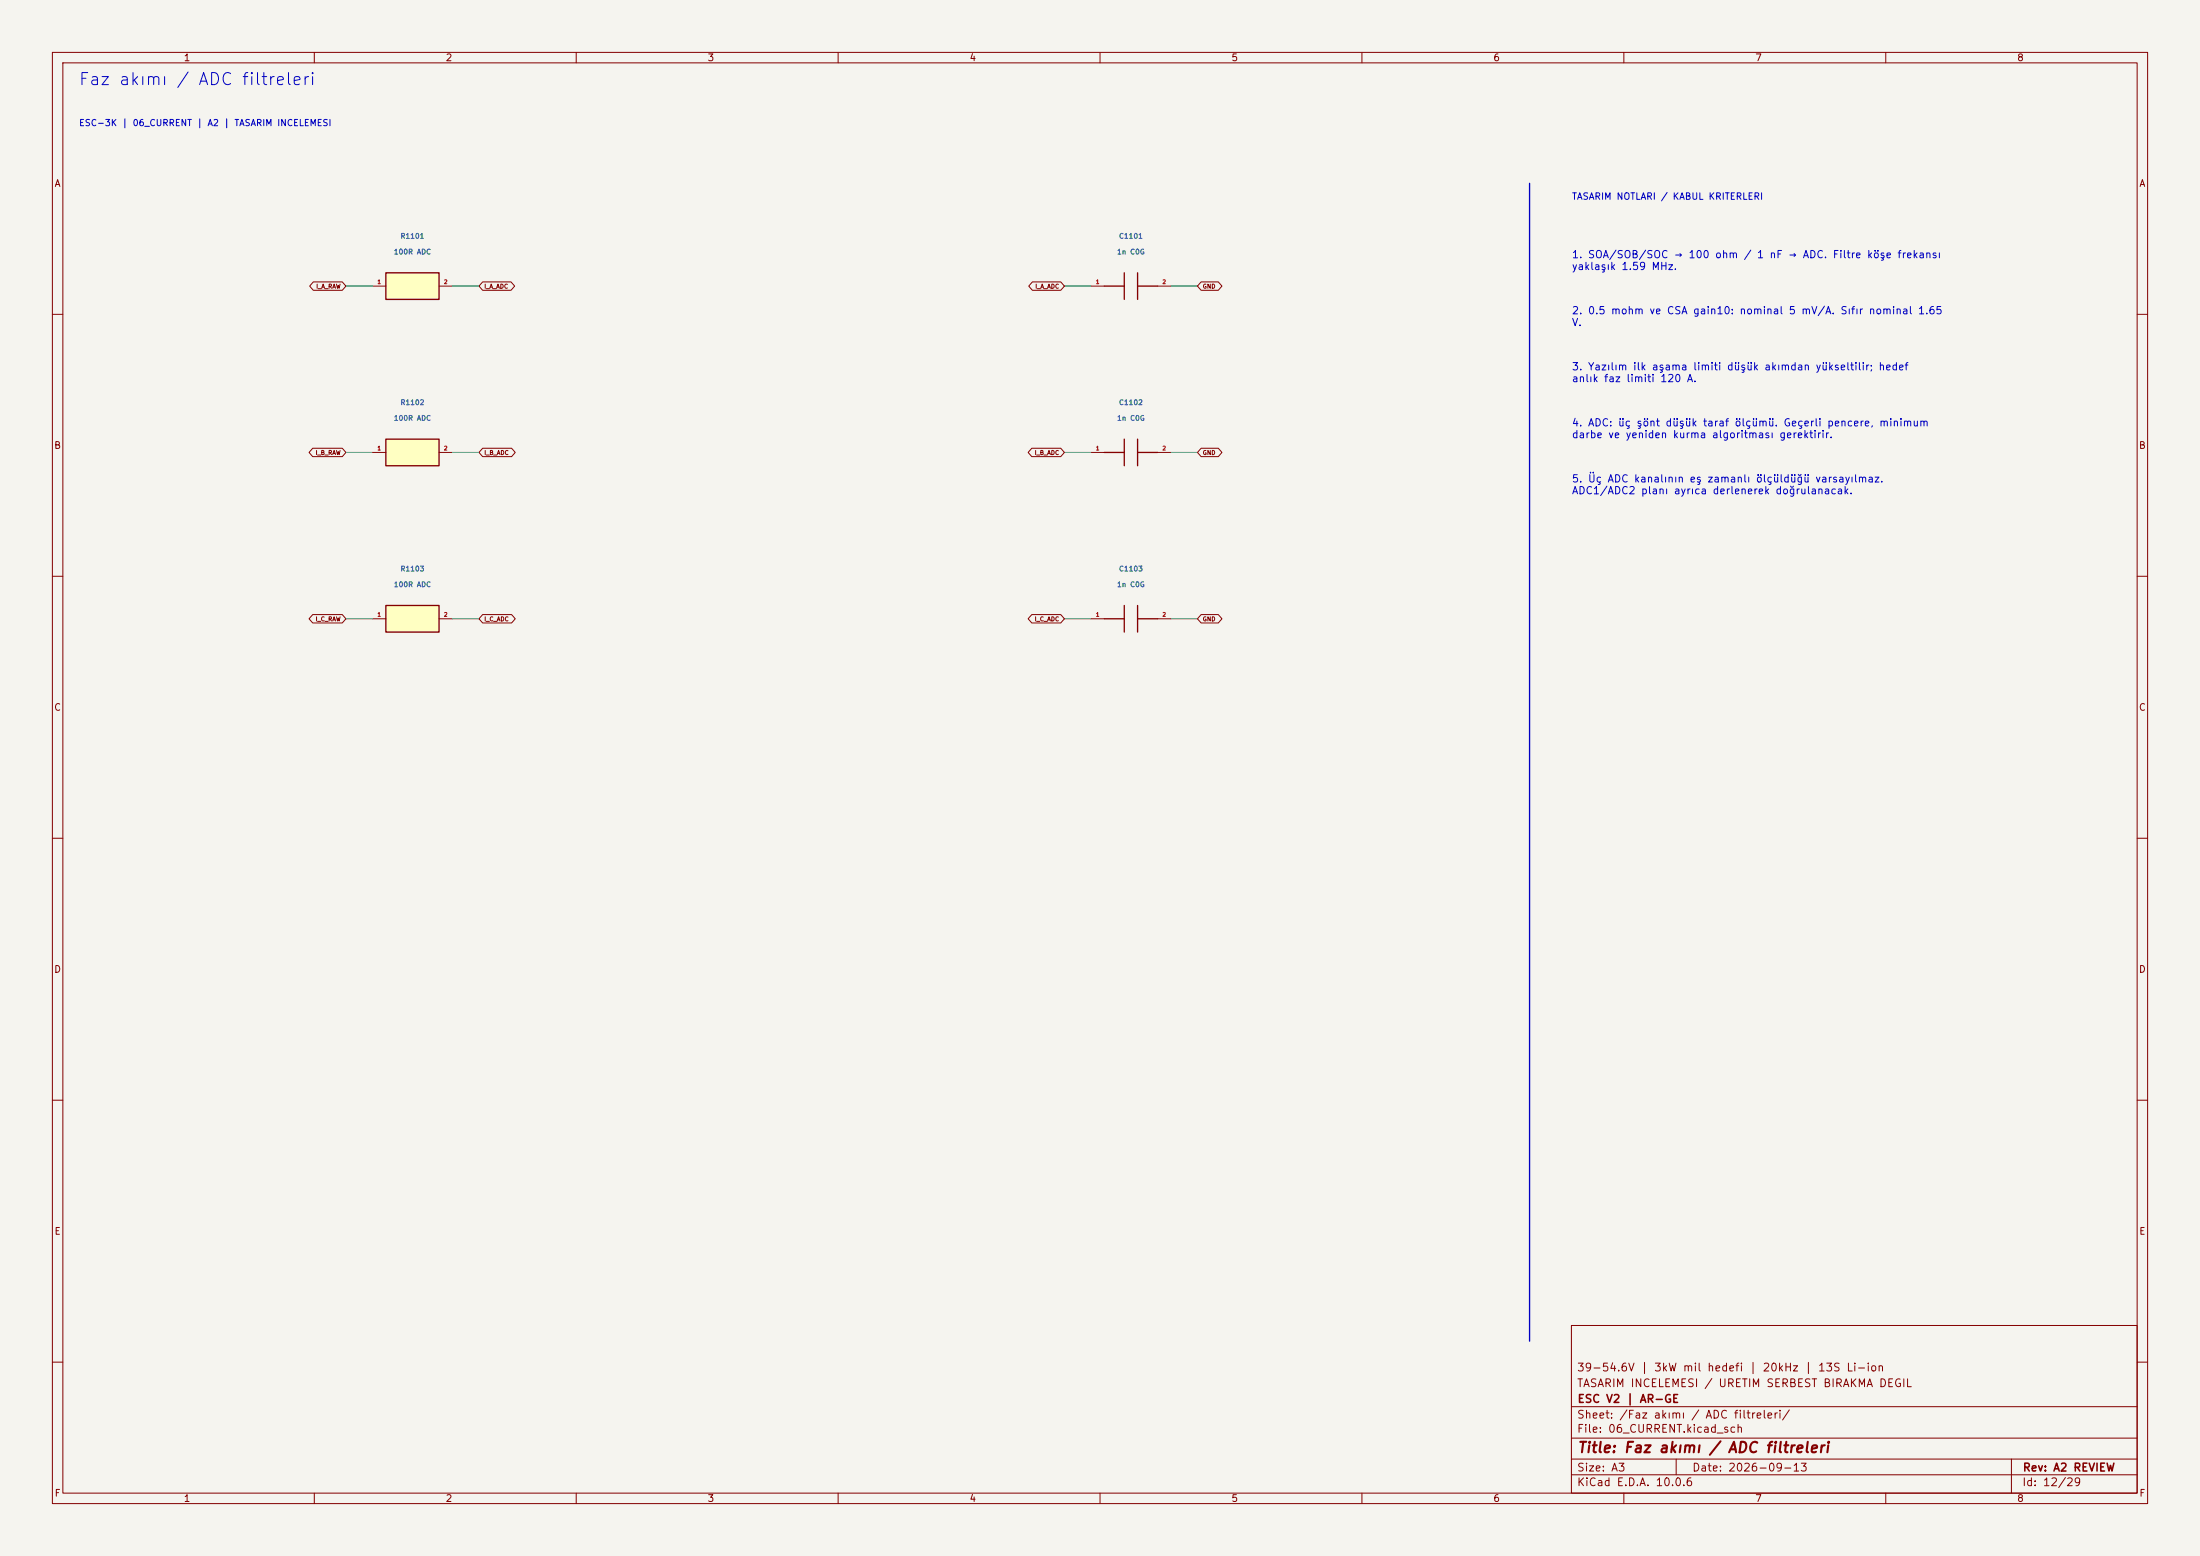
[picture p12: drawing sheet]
<svg xmlns="http://www.w3.org/2000/svg" width="420mm" height="297mm" viewBox="0 0 420 297" stroke-linecap="round" stroke-linejoin="round" font-family="sans-serif">
<path d="M0 0h420v297h-420z" fill="#f5f4ef" stroke="#f5f4ef" stroke-width=".19"/>
<g fill="none" stroke="#840000" stroke-width=".19">
<path d="M10 10h400v277h-400zM12 12h396v273h-396zM60 10v2M110 10v2M160 10v2M210 10v2M260 10v2M310 10v2M360 10v2M10 60h2M408 60h2M208.3 86.4h2.5"/>
<path d="M221 86.4h2.5M10 110h2M408 110h2M10 160h2M408 160h2M10 210h2M408 210h2M300 253h108v32h-108zM10 260h2M300 278.5h108M300 274.5h108M300 268.5h108"/>
<path d="M320 278.5v3M384 278.5v6.5M408 260h2M60 285v2M110 285v2M160 285v2M210 285v2M260 285v2M300 281.5h108M310 285v2M360 285v2"/>
</g>
<path d="M210.8 86.4h3.8M214.6 83.8v5.1M217.2 86.4h3.8M217.2 83.8v5.1" fill="none" stroke="#840000" stroke-width=".25"/>
<path d="M73.7 52.1h10.1v5.1h-10.1z" fill="#ffffc2"/>
<path d="M73.7 52.1h10.1v5.1h-10.1zM210.8 118.1h3.8M214.6 115.6v5.1M217.2 118.1h3.8M217.2 115.6v5.1" fill="none" stroke="#840000" stroke-width=".25"/>
<path d="M71.1 54.6h2.6M83.8 54.6h2.6M208.3 118.1h2.5M221 118.1h2.5" fill="none" stroke="#840000" stroke-width=".19"/>
<path d="M73.7 115.6h10.1v5.1h-10.1z" fill="#ffffc2"/>
<path d="M73.7 115.6h10.1v5.1h-10.1z" fill="none" stroke="#840000" stroke-width=".25"/>
<path d="M71.1 118.1h2.6M83.8 118.1h2.6" fill="none" stroke="#840000" stroke-width=".19"/>
<path d="M73.7 83.8h10.1v5.1h-10.1z" fill="#ffffc2"/>
<path d="M210.8 54.6h3.8M214.6 52.1v5.1M217.2 54.6h3.8M217.2 52.1v5.1M73.7 83.8h10.1v5.1h-10.1z" fill="none" stroke="#840000" stroke-width=".25"/>
<g fill="none" stroke="#840000" stroke-width=".19">
<path d="M59.8 53.8h5.5l.7 .8-.7 .8h-5.5l-.7-.8zM92.1 53.8h5.5l.7 .8-.7 .8h-5.5l-.7-.8zM197.1 53.8h5.4l.7 .8-.7 .8h-5.4l-.7-.8zM208.3 54.6h2.5M221 54.6h2.5M229.3 53.8h3.3l.7 .8-.7 .8h-3.3l-.7-.8zM59.7 85.6h5.6l.7 .8-.7 .8h-5.6l-.7-.8zM71.1 86.4h2.6M83.8 86.4h2.6M92.1 85.6h5.6l.7 .8-.7 .8h-5.6l-.7-.8zM197 85.6h5.5l.7 .8-.7 .8h-5.5l-.7-.8zM229.3 85.6h3.3l.7 .8-.7 .8h-3.3l-.7-.8z"/>
<path d="M59.7 117.3h5.6l.7 .8-.7 .8h-5.6l-.7-.8zM92.1 117.3h5.6l.7 .8-.7 .8h-5.6l-.7-.8zM197 117.3h5.5l.7 .8-.7 .8h-5.5l-.7-.8zM229.3 117.3h3.3l.7 .8-.7 .8h-3.3l-.7-.8z"/>
</g>
<path d="M292 35v221" fill="none" stroke="#0000c2" stroke-width=".25"/>
<path d="M66 54.6h5.1M86.4 54.6h5M203.2 54.6h5.1M223.5 54.6h5.1M66 86.4h5.1M86.4 86.4h5M203.2 86.4h5.1M223.5 86.4h5.1M66 118.1h5.1M86.4 118.1h5M203.2 118.1h5.1M223.5 118.1h5.1" fill="none" stroke="#009600" stroke-width=".19"/>
<text font-size="2.3" fill="#0000c2" x="14.9" y="16.8">Faz akımı / ADC filtreleri</text>
<text font-size="2" fill="#840000" x="301" y="277.8">Title: Faz akımı / ADC filtreleri</text>
<g font-size="1.5" fill="#840000">
<text x="300.9" y="262.1">39-54.6V | 3kW mil hedefi | 20kHz | 13S Li-ion</text>
<text x="300.9" y="265.1">TASARIM INCELEMESI / URETIM SERBEST BIRAKMA DEGIL</text>
<text x="301" y="268.1">ESC V2 | AR-GE</text>
<text x="300.9" y="273.8">File: 06_CURRENT.kicad_sch</text>
<text x="300.9" y="271.1">Sheet: /Faz akımı / ADC filtreleri/</text>
<text x="300.9" y="281.2">Size: A3</text>
<text x="322.9" y="281.2">Date: 2026-09-13</text>
<text x="386" y="281.2">Rev: A2 REVIEW</text>
<text x="300.9" y="284">KiCad E.D.A. 10.0.6</text>
<text x="385.9" y="284">Id: 12/29</text>
</g>
<g font-size="1.4" fill="#0000c2">
<text x="300" y="49.6">1. SOA/SOB/SOC → 100 ohm / 1 nF → ADC. Filtre köşe frekansı</text>
<text x="300" y="51.9">yaklaşık 1.59 MHz.</text>
<text x="300" y="60.3">2. 0.5 mohm ve CSA gain10: nominal 5 mV/A. Sıfır nominal 1.65</text>
<text x="300" y="62.6">V.</text>
<text x="300" y="71">3. Yazılım ilk aşama limiti düşük akımdan yükseltilir; hedef</text>
<text x="300" y="73.3">anlık faz limiti 120 A.</text>
<text x="300" y="81.7">4. ADC: üç şönt düşük taraf ölçümü. Geçerli pencere, minimum</text>
<text x="300" y="84">darbe ve yeniden kurma algoritması gerektirir.</text>
<text x="300" y="92.4">5. Üç ADC kanalının eş zamanlı ölçüldüğü varsayılmaz.</text>
<text x="300" y="94.7">ADC1/ADC2 planı ayrıca derlenerek doğrulanacak.</text>
</g>
<g font-size="1.3" fill="#840000">
<text x="35" y="12">1</text>
<text x="85" y="12">2</text>
<text x="135" y="12">3</text>
<text x="185" y="12">4</text>
<text x="235" y="12">5</text>
<text x="285" y="12">6</text>
<text x="335" y="12">7</text>
<text x="385" y="12">8</text>
<text x="10.3" y="36">A</text>
<text x="408.3" y="36">A</text>
<text x="10.2" y="86">B</text>
<text x="408.2" y="86">B</text>
<text x="10.2" y="136">C</text>
<text x="408.2" y="136">C</text>
<text x="10.2" y="186">D</text>
<text x="408.2" y="186">D</text>
<text x="10.3" y="236">E</text>
<text x="408.3" y="236">E</text>
<text x="10.3" y="286">F</text>
<text x="35" y="287">1</text>
<text x="85" y="287">2</text>
<text x="135" y="287">3</text>
<text x="185" y="287">4</text>
<text x="235" y="287">5</text>
<text x="285" y="287">6</text>
<text x="335" y="287">7</text>
<text x="385" y="287">8</text>
<text x="408.3" y="286">F</text>
</g>
<text font-size="1.3" fill="#0000c2" x="300" y="38.4">TASARIM NOTLARI / KABUL KRITERLERI</text>
<text font-size="1.2" fill="#0000c2" x="15" y="24.4">ESC-3K | 06_CURRENT | A2 | TASARIM INCELEMESI</text>
<g font-size="1" fill="#006464">
<text x="76.4" y="45.8">R1101</text>
<text x="213.5" y="45.8">C1101</text>
<text x="75.1" y="48.8">100R ADC</text>
<text x="213.2" y="48.8">1n C0G</text>
<text x="76.4" y="77.5">R1102</text>
<text x="213.5" y="77.5">C1102</text>
<text x="75.1" y="80.5">100R ADC</text>
<text x="213.2" y="80.5">1n C0G</text>
<text x="75.1" y="112.3">100R ADC</text>
<text x="76.4" y="109.3">R1103</text>
<text x="213.2" y="112.3">1n C0G</text>
<text x="213.5" y="109.3">C1103</text>
</g>
<g font-size=".8" fill="#840000">
<text x="60.3" y="55.3">I_A_RAW</text>
<text x="92.4" y="55.3">I_A_ADC</text>
<text x="197.5" y="55.3">I_A_ADC</text>
<text x="229.5" y="55.3">GND</text>
<text x="60.2" y="87">I_B_RAW</text>
<text x="92.4" y="87">I_B_ADC</text>
<text x="197.4" y="87">I_B_ADC</text>
<text x="229.5" y="87">GND</text>
<text x="60.2" y="118.8">I_C_RAW</text>
<text x="92.4" y="118.8">I_C_ADC</text>
<text x="197.4" y="118.8">I_C_ADC</text>
<text x="229.5" y="118.8">GND</text>
</g>
<g font-size=".8" fill="#a90000">
<text x="72" y="54.4">1</text>
<text x="84.7" y="54.4">2</text>
<text x="209.1" y="54.4">1</text>
<text x="221.8" y="54.4">2</text>
<text x="72" y="86.1">1</text>
<text x="84.7" y="86.1">2</text>
<text x="209.1" y="86.1">1</text>
<text x="221.8" y="86.1">2</text>
<text x="72" y="117.9">1</text>
<text x="84.7" y="117.9">2</text>
<text x="209.1" y="117.9">1</text>
<text x="221.8" y="117.9">2</text>
</g>
</svg>
